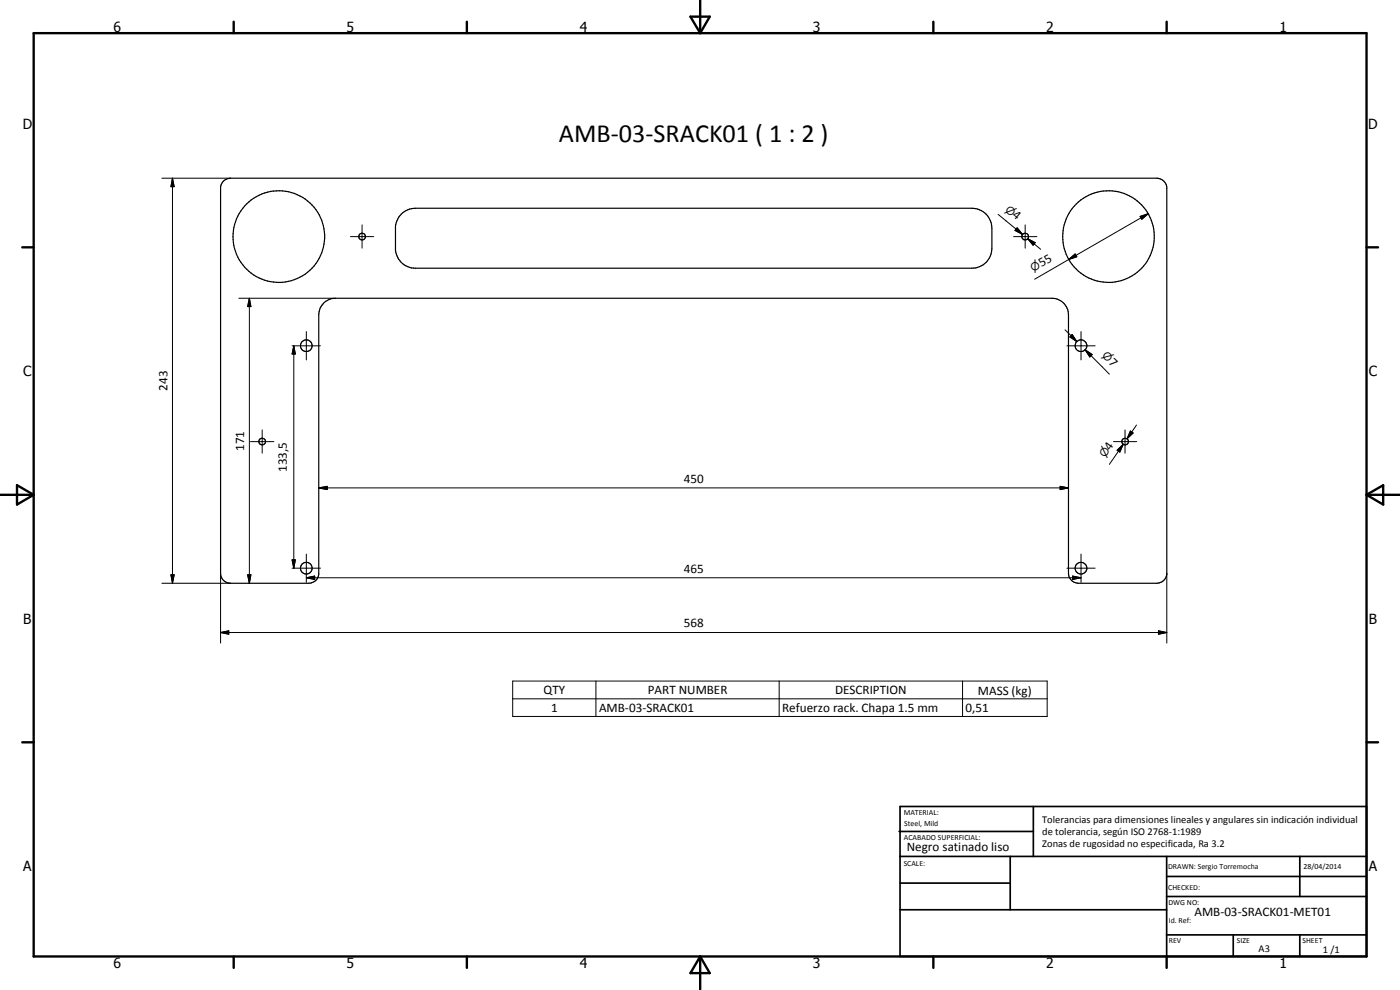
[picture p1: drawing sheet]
<svg xmlns="http://www.w3.org/2000/svg" width="420mm" height="297mm" viewBox="0 0 420 297" stroke-linecap="round" stroke-linejoin="round" font-family="sans-serif">
<g fill="none" stroke="#000" stroke-width=".35">
<path d="M67 54.4l1-.7 1.2-.2h278a3.1 3.1 0 0 1 3 2.6v116.3a3.1 3.1 0 0 1-3 2.6h-23.5a3 3 0 0 1-3-3v-77.5a5 5 0 0 0-5-5h-215a5 5 0 0 0-5 5v77.9a3 3 0 0 1-3 2.6h-23.5a3 3 0 0 1-3-2.6v-116.3zM120.4 64.3a6 6 0 0 1 4.3-1.8h167a6 6 0 0 1 6 6v6a6 6 0 0 1-6 6h-167a6 6 0 0 1-6-5.4l.1-7.8 .9-2.1z"/>
<circle cx="83.7" cy="71" r="13.7"/>
<circle cx="108.7" cy="71" r=".98"/>
<circle cx="307.7" cy="71" r="1.01"/>
<circle cx="332.7" cy="71" r="13.7"/>
<circle cx="91.9" cy="103.7" r="1.75"/>
<circle cx="324.4" cy="103.7" r="1.74"/>
<circle cx="78.7" cy="132.5" r="1"/>
<circle cx="337.7" cy="132.5" r="1"/>
<circle cx="91.9" cy="170.5" r="1.75"/>
<circle cx="324.4" cy="170.5" r="1.76"/>
</g>
<g fill="none" stroke="#000" stroke-width=".71">
<path d="M10.1 9.9h400v277.1h-400zM70.1 6.5v3.4M140.1 6.5v3.4M207.2 5h5.8l-2.9 4.9zM210.1 0v9.9M280.1 6.5v3.4M350.1 6.5v3.4M6.7 74.2h3.4M410.1 74.2h3.5M.1 148.5h10M5.1 145.6l5 2.9-5 2.9zM410.1 148.5h10"/>
<path d="M410.1 148.5l5-2.9v5.8zM6.7 222.7h3.4M410.1 222.7h3.5M70.1 287v3.4M140.1 287v3.4M210.1 287v10M210.1 287l2.9 5h-5.8zM280.1 287v3.4M350.1 287v3.4"/>
</g>
<g fill="none" stroke="#000" stroke-width=".51">
<path d="M269.8 249.5h40.3M270.1 242h140v45h-140zM270.1 257h140M303.2 257v16M310.1 242v15M350.1 257v30M390.1 257v12M270.1 265h33.1M270.1 273h80M350.1 269h60M350.1 263h60M350.1 280.5h60"/>
<path d="M370.1 280.5v6.5M390.1 280.5v6.5"/>
</g>
<g fill="none" stroke="#000" stroke-width=".3">
<path d="M48.6 53.5h20.6M51.8 53.5l.5 2.5h-1zM51.8 53.5v121.5M105.2 71h7M108.7 67.5v7M299.5 64.3l7.4 6.1M304.2 71h7M305 68.7l1.9 1.7M305.3 68.4l1.6 2-2.3-1.3zM307.7 67.5v7M308.4 71.6l2.3 1.2-.7 .8zM308.4 71.6l3.9 3.2"/>
<path d="M320.7 77.9l2-1.7 .5 .8zM320.7 77.9l-10.2 5.9M342.2 64.9l2.4-.8-1.9 1.7zM344.6 64.1l-23.9 13.8M71.7 89.5h29M74.8 89.5l.5 2.5h-1zM74.8 89.5v85.5M91.9 99.5v8.5M319.6 99l3.6 3.5M324.4 99.5v8.5M87.7 103.8h8.5M88.2 103.8l.4 2.4h-.9z"/>
<path d="M88.2 103.8v66.7M320.2 103.8h8.5M321.8 100.4l1.4 2.1-2.1-1.4zM325.7 104.9l2.1 1.5-.7 .7zM325.7 104.9l7.2 7.4M75.2 132.5h7M78.7 129v7M334.2 132.5h7M335.3 135.1l1.8-1.8-1 2.3zM337.1 133.3l-1.4 2.1M337.1 133.3l-4.2 6M337.6 129v7"/>
<path d="M339.2 129.3l.9 .6-1.9 1.8zM341.1 127.6l-2.9 4.1M95.7 146.4l2.5-.5v1zM95.7 146.4h225M318.2 145.9l2.5 .5-2.5 .5zM48.6 175h20.6M51.3 172.5h1l-.5 2.5zM66.2 172v21M74.3 172.5h1l-.5 2.5zM87.7 168h.9l-.4 2.5zM87.7 170.5h8.5M91.9 173.4l2.5-.6v1.1z"/>
<path d="M91.9 166.2v8.6M91.9 173.4h232.5M320.2 170.5h8.5M321.9 172.8l2.5 .6-2.5 .5zM324.4 166.2v8.6M350.2 172v21M66.2 189.8l2.5-.5v1zM66.2 189.8h284M347.7 189.3l2.5 .5-2.5 .5zM153.9 204.3h160.4v10.7h-160.4zM153.9 209.7h160.4M178.8 204.3v10.7"/>
<path d="M233.8 204.3v10.7M288.9 204.3v10.7"/>
</g>
<g fill="#000">
<path d="M51.8 53.5l.5 2.5h-1zM305.3 68.4l1.6 2-2.3-1.3zM308.4 71.6l2.3 1.2-.7 .8zM320.7 77.9l2-1.7 .5 .8zM342.2 64.9l2.4-.8-1.9 1.7zM74.8 89.5l.5 2.5h-1zM88.2 103.8l.4 2.4h-.9zM321.8 100.4l1.4 2.1-2.1-1.4zM325.7 104.9l2.1 1.5-.7 .7zM335.3 135.1l1.8-1.8-1 2.3zM339.2 129.3l.9 .6-1.9 1.8zM95.7 146.4l2.5-.5v1z"/>
<path d="M318.2 145.9l2.5 .5-2.5 .5zM51.3 172.5h1l-.5 2.5zM74.3 172.5h1l-.5 2.5zM87.7 168h.9l-.4 2.5zM91.9 173.4l2.5-.6v1.1zM321.9 172.8l2.5 .6-2.5 .5zM66.2 189.8l2.5-.5v1zM347.7 189.3l2.5 .5-2.5 .5z"/>
</g>
<text font-size="7.9" x="167.8" y="42.5">AMB-03-SRACK01 ( 1 : 2 )</text>
<g font-size="4.2">
<text x="34" y="9.6">6</text>
<text x="104" y="9.6">5</text>
<text x="174" y="9.6">4</text>
<text x="244" y="9.6">3</text>
<text x="314" y="9.6">2</text>
<text x="384" y="9.6">1</text>
<text x="6.8" y="38.7">D</text>
<text x="410.6" y="38.7">D</text>
<text x="7" y="112.9">C</text>
<text x="410.8" y="112.9">C</text>
<text x="7" y="187.1">B</text>
<text x="410.8" y="187.1">B</text>
<text x="7" y="261.4">A</text>
<text x="410.8" y="261.4">A</text>
<text x="34" y="290.4">6</text>
<text x="104" y="290.4">5</text>
<text x="174" y="290.4">4</text>
<text x="244" y="290.4">3</text>
<text x="314" y="290.4">2</text>
<text x="384" y="290.4">1</text>
</g>
<g font-size="3.9">
<text x="303.6" y="64.9" transform="rotate(39 303.6 64.9)">4</text>
<text x="312.5" y="80.2" transform="rotate(-30 312.5 80.2)">55</text>
<text x="332.6" y="108.8" transform="rotate(45 332.6 108.8)">7</text>
<text x="50.2" y="117.3" transform="rotate(-90 50.2 117.3)">243</text>
<text x="73.3" y="135.3" transform="rotate(-90 73.3 135.3)">171</text>
<text x="333.2" y="135.2" transform="rotate(-55 333.2 135.2)">4</text>
<text x="86.1" y="141.6" transform="rotate(-90 86.1 141.6)">133,5</text>
<text x="205.2" y="144.9">450</text>
<text x="205.2" y="171.8">465</text>
<text x="205.2" y="188.3">568</text>
<text x="163.1" y="208.3">QTY</text>
<text x="194.4" y="208.3">PART NUMBER</text>
<text x="250.6" y="208.3">DESCRIPTION</text>
<text x="293.4" y="208.4">MASS (kg)</text>
<text x="165.4" y="213.6">1</text>
<text x="179.8" y="213.6">AMB-03-SRACK01</text>
<text x="234.8" y="213.7">Refuerzo rack. Chapa 1.5 mm</text>
<text x="289.8" y="213.6">0,51</text>
<text x="272.1" y="255.3">Negro satinado liso</text>
<text x="358.5" y="275">AMB-03-SRACK01-MET01</text>
</g>
<g font-size="3.3">
<text x="301.5" y="63.2" transform="rotate(39 301.5 63.2)">n</text>
<text x="310.1" y="81.6" transform="rotate(-30 310.1 81.6)">n</text>
<text x="330.6" y="106.8" transform="rotate(45 330.6 106.8)">n</text>
<text x="331.6" y="137.5" transform="rotate(-55 331.6 137.5)">n</text>
</g>
<g font-size="3.1">
<text x="312.7" y="246.8">Tolerancias para dimensiones lineales y angulares sin indicación individual</text>
<text x="312.7" y="250.4">de tolerancia, según ISO 2768-1:1989</text>
<text x="312.7" y="254">Zonas de rugosidad no especificada, Ra 3.2</text>
<text x="377.7" y="285.6">A3</text>
<text x="397" y="285.9">1 /1</text>
</g>
<g font-size="2.4">
<text x="271.2" y="244.4">MATERIAL:</text>
<text x="271.3" y="252">ACABADO SUPERFICIAL:</text>
<text x="271.4" y="247.9">Steel, Mild</text>
<text x="271.2" y="259.7">SCALE:</text>
<text x="350.6" y="260.8">DRAWN: Sergio Torremocha</text>
<text x="391.2" y="260.6">28/04/2014</text>
<text x="350.6" y="267">CHECKED:</text>
<text x="350.6" y="271.4">DWG NO:</text>
<text x="350.8" y="276.9">Id. Ref:</text>
<text x="350.8" y="282.8">REV</text>
<text x="371.2" y="282.9">SIZE</text>
<text x="390.9" y="282.9">SHEET</text>
</g>
</svg>
